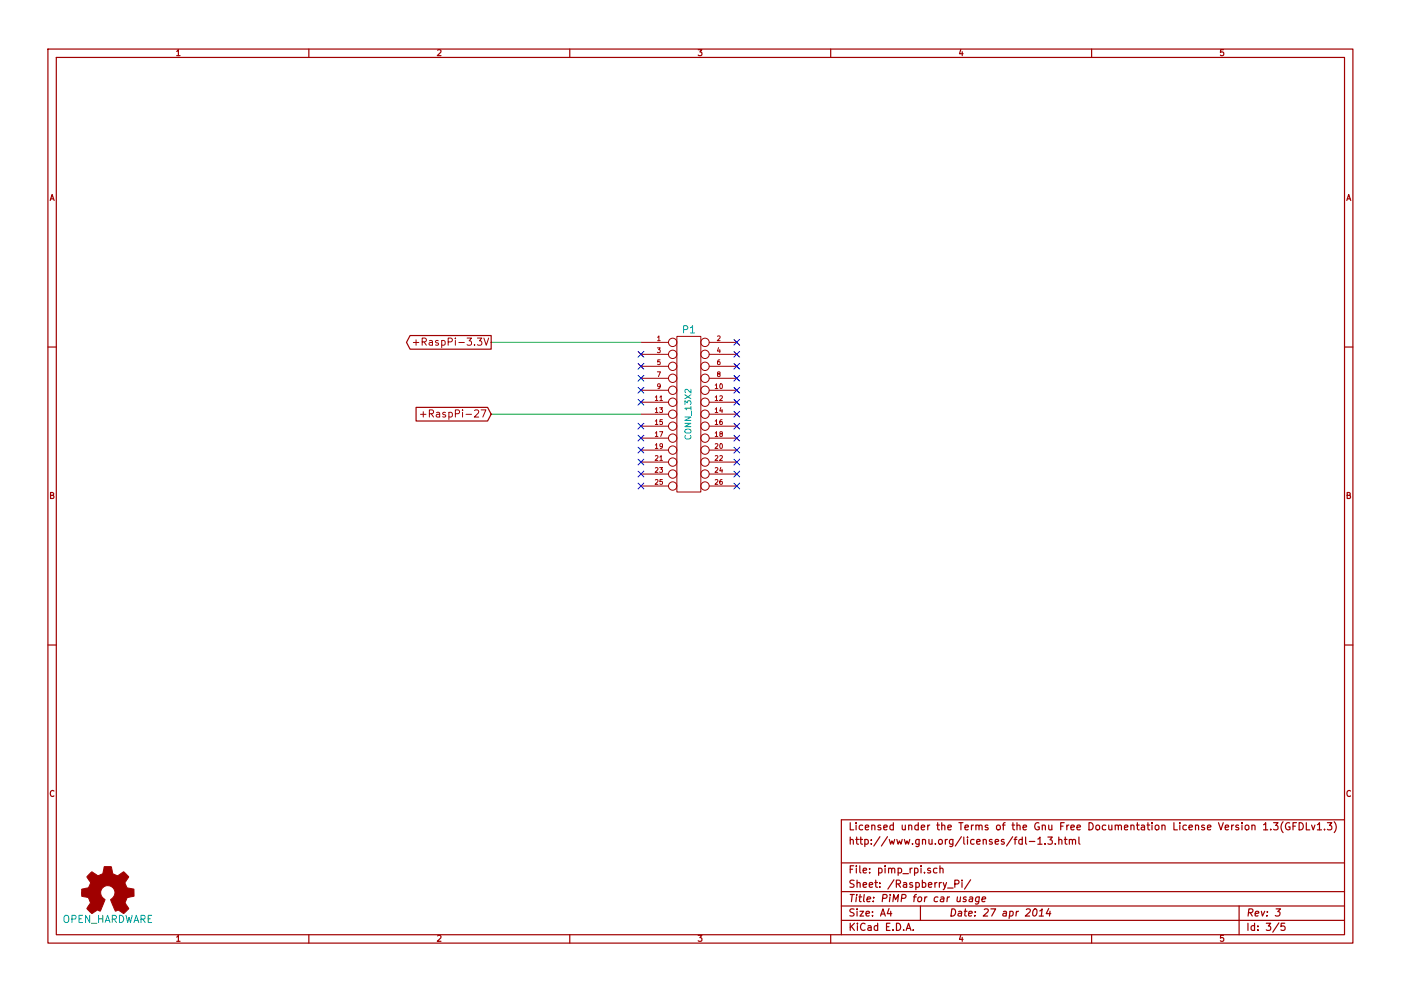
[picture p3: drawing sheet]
<svg xmlns="http://www.w3.org/2000/svg" width="297mm" height="210mm" viewBox="0 0 297 210" stroke-linecap="round" stroke-linejoin="round" font-family="sans-serif">
<g fill="none" stroke="#a00000" stroke-width=".25">
<path d="M10.2 10.4h276.6v189.7h-276.6zM11.9 12.2h273.2v186.1h-273.2zM65.5 10.4v1.8M120.8 10.4v1.8M176.1 10.4v1.8M231.4 10.4v1.8M10.2 73.6h1.7M86.9 71.2h17.2v2.9h-17.2l-.7-1.5zM285.1 73.6h1.7M88.2 86.4h15.2l.7 1.5-.7 1.4h-15.2zM10.2 136.8h1.7M285.1 136.8h1.7"/>
<path d="M217.4 177.6v1.3l.3 .2M218.2 178.5h1.2M220 178l.5-.4v1.5M220 179.1h.9M221.6 179v.1M222.2 177.6h.9l-.5 .6 .4 .1v.7l-.2 .1-.6-.1M223.7 179v.1M224.5 178.3l.1-.1a.36 .36 0 0 1 .5 .1v.8M224.5 177.6v1.5M225.7 178.1h.5M225.9 177.6v1.3l.3 .2M226.7 178.3l.1-.1a.36 .36 0 0 1 .6 .1v.8"/>
<path d="M226.7 178.1v1M227.4 178.3a.35 .35 0 0 1 .3-.2 .35 .35 0 0 1 .3 .2v.8M228.8 177.6v1.3l.2 .2M265.4 175.2l.1-.1a.36 .36 0 0 1 .6 .2v.8M267.9 175l.5-.5v1.6M267.9 176.1h.9M269.4 175.9v.2M270 174.5h1l-.5 .6 .4 .2v.6l-.2 .2-.7-.2M272 174.3a1.75 1.75 0 0 0 0 2.4M273.4 174.6a.7 .7 0 0 0-.9 .7 .7 .7 0 0 0 1 .6v-.5h-.3M274.1 175.3h.6M274.9 174.5h-.8v1.6"/>
<path d="M275.4 174.5a.77 .77 0 0 1 .9 .8 .77 .77 0 0 1-.9 .8zM277 174.5v1.6h.7M278.1 175.1l.3 1 .4-1M279.3 175l.5-.5v1.6M279.3 176.1h.9M280.8 175.9v.2M281.4 174.5h1l-.5 .6 .4 .2v.6l-.2 .2-.7-.2M282.9 174.3a1.75 1.75 0 0 1 0 2.4M285.1 173.9h-106.7v24.4M65.5 198.3v1.8M120.8 198.3v1.8M176.1 198.3v1.8"/>
<path d="M178.4 183.1h106.7M178.4 189.2h106.7M178.4 195.3h106.7M178.4 192.2h106.7M188.5 192.8l-.4 1h1M188.8 193.3v1.1M192.1 197.4l.5-1.5 .5 1.5M192.3 197h.7M193.6 197.3v.1M195.1 192.2v3.1M197.3 184.3l-.4-.1-.2 .2v.2l.6 .2v.3h-.6M198.7 184.3l-.5-.1-.3 .3 .1 .6 .2 .1 .5-.1"/>
<path d="M199.3 184.3h.1a.36 .36 0 0 1 .5 .1v.8M199.3 183.7v1.5M200.9 188.4h1.2M202.4 187.5h.8l.1-.3v-.3l-.3-.2h-.6v1.6M204 186.7v.2M204 187.2v1.1M204.9 190.4l-.4-.1-.3 .3 .6 .3 .1 .2-.3 .2-.4-.1M205.6 190.4h.6l-.1 .9M205.8 186.7l-1.3 1.9M206.2 190.7l-.7 .1-.1 .3 .2 .2 .5-.1M207.6 190.4l-.4-.1-.3 .3v.6l.2 .1 .4-.1M207.6 190.3l-.1 1.2-.3 .3-.4-.1"/>
<path d="M208.2 190.8l.8-.1-.1-.3h-.6l-.1 .7 .2 .2 .4-.1M219.2 193l.2-.2a.78 .78 0 0 1 .6 .7 .78 .78 0 0 1-.4 .7l-.3 .2-.3-.3v-.7zM220.3 194.4h.9M220.4 193.3l.6-.5-.2 1.6M222.4 192.8l-.6 1h1M222.6 193.3l-.1 1.1M231.4 198.3v1.8M262.7 192.2v6.1M270.6 192.8h.9l-.6 .6 .4 .1 .1 .2-.1 .4-.3 .3-.6-.2M271.1 195.8l-1.3 2M272.4 195.9h-.7l-.1 .7 .2-.1h.5l.2 .3-.1 .5-.2 .1-.6-.1"/>
</g>
<g fill="none" stroke="#a00000" stroke-width=".21">
<path d="M87.6 72.7h1.2M88.2 72.1v1.1M89.5 72.5h.7l.2-.3-.1-.3-.2-.2h-.6v1.5M135.9 72.6h5.8M135.9 75.2h5.8M135.9 77.7h5.8M143.5 71.4h5.1v33h-5.1zM150.4 72.6h5.8M150.4 75.2h5.8M150.4 77.7h5.8M89.2 87.9h1.1M89.7 87.3v1.2"/>
<path d="M91 87.8l.8-.1 .1-.2-.1-.4-.2-.1h-.6v1.5M135.9 80.3h5.8M135.9 82.8h5.8M135.9 95.5h5.8M135.9 85.3h5.8M135.9 98h5.8M135.9 87.9h5.8M135.9 90.4h5.8M135.9 93h5.8M150.4 80.3h5.8M150.4 82.8h5.8M150.4 95.5h5.8"/>
<path d="M150.4 85.3h5.8M150.4 98h5.8M150.4 87.9h5.8M150.4 90.4h5.8M150.4 93h5.8M135.9 100.6h5.8M135.9 103.1h5.8M150.4 100.6h5.8M150.4 103.1h5.8"/>
<circle cx="142.6" cy="75.2" r=".89"/>
<circle cx="142.6" cy="77.7" r=".89"/>
<circle cx="142.6" cy="72.6" r=".89"/>
<circle cx="149.5" cy="72.6" r=".89"/>
<circle cx="149.5" cy="77.7" r=".89"/>
<circle cx="149.5" cy="75.2" r=".89"/>
<circle cx="142.6" cy="82.8" r=".89"/>
<circle cx="142.6" cy="87.9" r=".89"/>
<circle cx="142.6" cy="95.5" r=".89"/>
<circle cx="142.6" cy="80.3" r=".89"/>
<circle cx="142.6" cy="85.3" r=".89"/>
<circle cx="142.6" cy="90.4" r=".89"/>
<circle cx="142.6" cy="93" r=".89"/>
<circle cx="142.6" cy="98" r=".89"/>
<circle cx="149.5" cy="93" r=".89"/>
<circle cx="149.5" cy="85.3" r=".89"/>
<circle cx="149.5" cy="80.3" r=".89"/>
<circle cx="149.5" cy="90.4" r=".89"/>
<circle cx="149.5" cy="95.5" r=".89"/>
<circle cx="149.5" cy="98" r=".89"/>
<circle cx="149.5" cy="87.9" r=".89"/>
<circle cx="149.5" cy="82.8" r=".89"/>
<circle cx="142.6" cy="100.6" r=".89"/>
<circle cx="142.6" cy="103.1" r=".89"/>
<circle cx="149.5" cy="103.1" r=".89"/>
<circle cx="149.5" cy="100.6" r=".89"/>
</g>
<path d="M18.9 185.5l.6-.5 .6 .4a1.06 1.06 0 0 0 1.2 .2 1.06 1.06 0 0 0 .6-1l.2-.7h1.5l.1 .5a1.13 1.13 0 0 0 .7 1.2l.5 .2 1.3-.8 1.1 1-.4 .7a.75 .75 0 0 0-.2 1.2l.2 .5 1.5 .2v1.5l-.7 .2a.8 .8 0 0 0-1 .8l-.2 .5 .1 .1a1.33 1.33 0 0 1 .6 1.2l-1 .9-.8-.5a.61 .61 0 0 0-.9 0l-1-2.3a1.65 1.65 0 0 0 .8-1.6 1.65 1.65 0 0 0-1-1.4 1.55 1.55 0 0 0-1.9 1 1.55 1.55 0 0 0 .9 1.9l-.9 2.2a.4 .4 0 0 1-.4 .2 .4 .4 0 0 1-.3-.2l-1.2 .7-.6-.5a.6 .6 0 0 1-.5-.5 .6 .6 0 0 1 .4-.7l.4-.5-.2-.6a.71 .71 0 0 0-.9-.7l-.8-.2v-1.5h.5a1.11 1.11 0 0 0 1.2-.7 .75 .75 0 0 0-.2-1.3l-.4-.6z" fill="#a00000" stroke="#a00000" stroke-width=".21"/>
<path d="M104.1 72.6h31.8M104.1 87.9h31.8" fill="none" stroke="#00a000" stroke-width=".21"/>
<g fill="none" stroke="#0000c0" stroke-width=".21">
<path d="M135.3 74.6l1.2 1.2M135.3 77.1l1.2 1.2M135.3 79.6l1.2 1.3M136.5 74.6l-1.2 1.2M136.5 77.1l-1.2 1.2M136.5 79.6l-1.2 1.3M155.6 72l1.2 1.2M155.6 74.6l1.2 1.2M155.6 77.1l1.2 1.2M155.6 79.6l1.2 1.3M156.8 72l-1.2 1.2M156.8 74.6l-1.2 1.2"/>
<path d="M156.8 77.1l-1.2 1.2M156.8 79.6l-1.2 1.3M135.3 82.2l1.2 1.2M135.3 84.7l1.2 1.2M135.3 89.8l1.2 1.2M135.3 92.3l1.2 1.3M135.3 94.9l1.2 1.2M135.3 97.4l1.2 1.2M135.3 100l1.2 1.2M136.5 82.2l-1.2 1.2M136.5 84.7l-1.2 1.2M136.5 89.8l-1.2 1.2"/>
<path d="M136.5 92.3l-1.2 1.3M136.5 94.9l-1.2 1.2M136.5 97.4l-1.2 1.2M136.5 100l-1.2 1.2M155.6 82.2l1.2 1.2M155.6 84.7l1.2 1.2M155.6 87.3l1.2 1.2M155.6 89.8l1.2 1.2M155.6 92.3l1.2 1.3M155.6 94.9l1.2 1.2M155.6 97.4l1.2 1.2M155.6 100l1.2 1.2"/>
<path d="M156.8 82.2l-1.2 1.2M156.8 84.7l-1.2 1.2M156.8 87.3l-1.2 1.2M156.8 89.8l-1.2 1.2M156.8 92.3l-1.2 1.3M156.8 94.9l-1.2 1.2M156.8 97.4l-1.2 1.2M156.8 100l-1.2 1.2M135.3 102.5l1.2 1.2M136.5 102.5l-1.2 1.2M155.6 102.5l1.2 1.2M156.8 102.5l-1.2 1.2"/>
</g>
<g font-size="2.1" fill="#00a0a0">
<text x="144.8" y="70.8">P1</text>
<text x="13" y="195.9">OPEN_HARDWARE</text>
</g>
<g font-size="2.1" fill="#a00000">
<text x="90.2" y="73.4">+RaspPi-3.3V</text>
<text x="91.7" y="88.6">+RaspPi-27</text>
<text x="179.9" y="179.3">http://www.gnu.org/licenses/fdl-1.3.html</text>
<text x="179.9" y="176.2">Licensed under the Terms of the Gnu Free Documentation License Version 1.3(GFDLv1.3)</text>
<text x="179.9" y="185.4">File: pimp_rpi.sch</text>
<text x="179.9" y="191.5">Title: PiMP for car usage</text>
<text x="179.9" y="188.4">Sheet: /Raspberry_Pi/</text>
<text x="179.9" y="197.6">KiCad E.D.A.</text>
<text x="179.9" y="194.5">Size: A4</text>
<text x="201.2" y="194.5">Date: 27 apr 2014</text>
<text x="264.2" y="194.5">Rev: 3</text>
<text x="264.2" y="197.6">Id: 3/5</text>
</g>
<g font-size="1.8" fill="#a00000">
<text x="37.3" y="11.9">1</text>
<text x="92.7" y="11.9">2</text>
<text x="148" y="11.9">3</text>
<text x="203.3" y="11.9">4</text>
<text x="258.6" y="11.9">5</text>
<text x="10.4" y="42.7">A</text>
<text x="285.3" y="42.7">A</text>
<text x="10.4" y="105.9">B</text>
<text x="285.3" y="105.9">B</text>
<text x="10.4" y="169.1">C</text>
<text x="285.3" y="169.1">C</text>
<text x="37.3" y="199.8">1</text>
<text x="92.7" y="199.8">2</text>
<text x="148" y="199.8">3</text>
<text x="203.3" y="199.8">4</text>
<text x="258.6" y="199.8">5</text>
</g>
<text font-size="1.8" fill="#00a0a0" x="146.6" y="93" transform="rotate(-90 146.6 93)">CONN_13X2</text>
<g font-size="1.4" fill="#a00000">
<text x="139.3" y="72.4">1</text>
<text x="139.3" y="74.9">3</text>
<text x="139.3" y="77.5">5</text>
<text x="152" y="72.4">2</text>
<text x="152" y="74.9">4</text>
<text x="152" y="77.5">6</text>
<text x="139.3" y="80">7</text>
<text x="139.3" y="82.5">9</text>
<text x="151.6" y="82.5">10</text>
<text x="152" y="80">8</text>
<text x="138.9" y="85.1">11</text>
<text x="138.9" y="87.6">13</text>
<text x="151.6" y="85.1">12</text>
<text x="151.6" y="87.6">14</text>
<text x="138.9" y="90.2">15</text>
<text x="138.9" y="92.7">17</text>
<text x="138.9" y="95.2">19</text>
<text x="151.6" y="95.2">20</text>
<text x="151.6" y="90.2">16</text>
<text x="151.6" y="92.7">18</text>
<text x="138.9" y="97.8">21</text>
<text x="138.9" y="100.3">23</text>
<text x="151.6" y="97.8">22</text>
<text x="151.6" y="100.3">24</text>
<text x="138.9" y="102.9">25</text>
<text x="151.6" y="102.9">26</text>
</g>
</svg>
